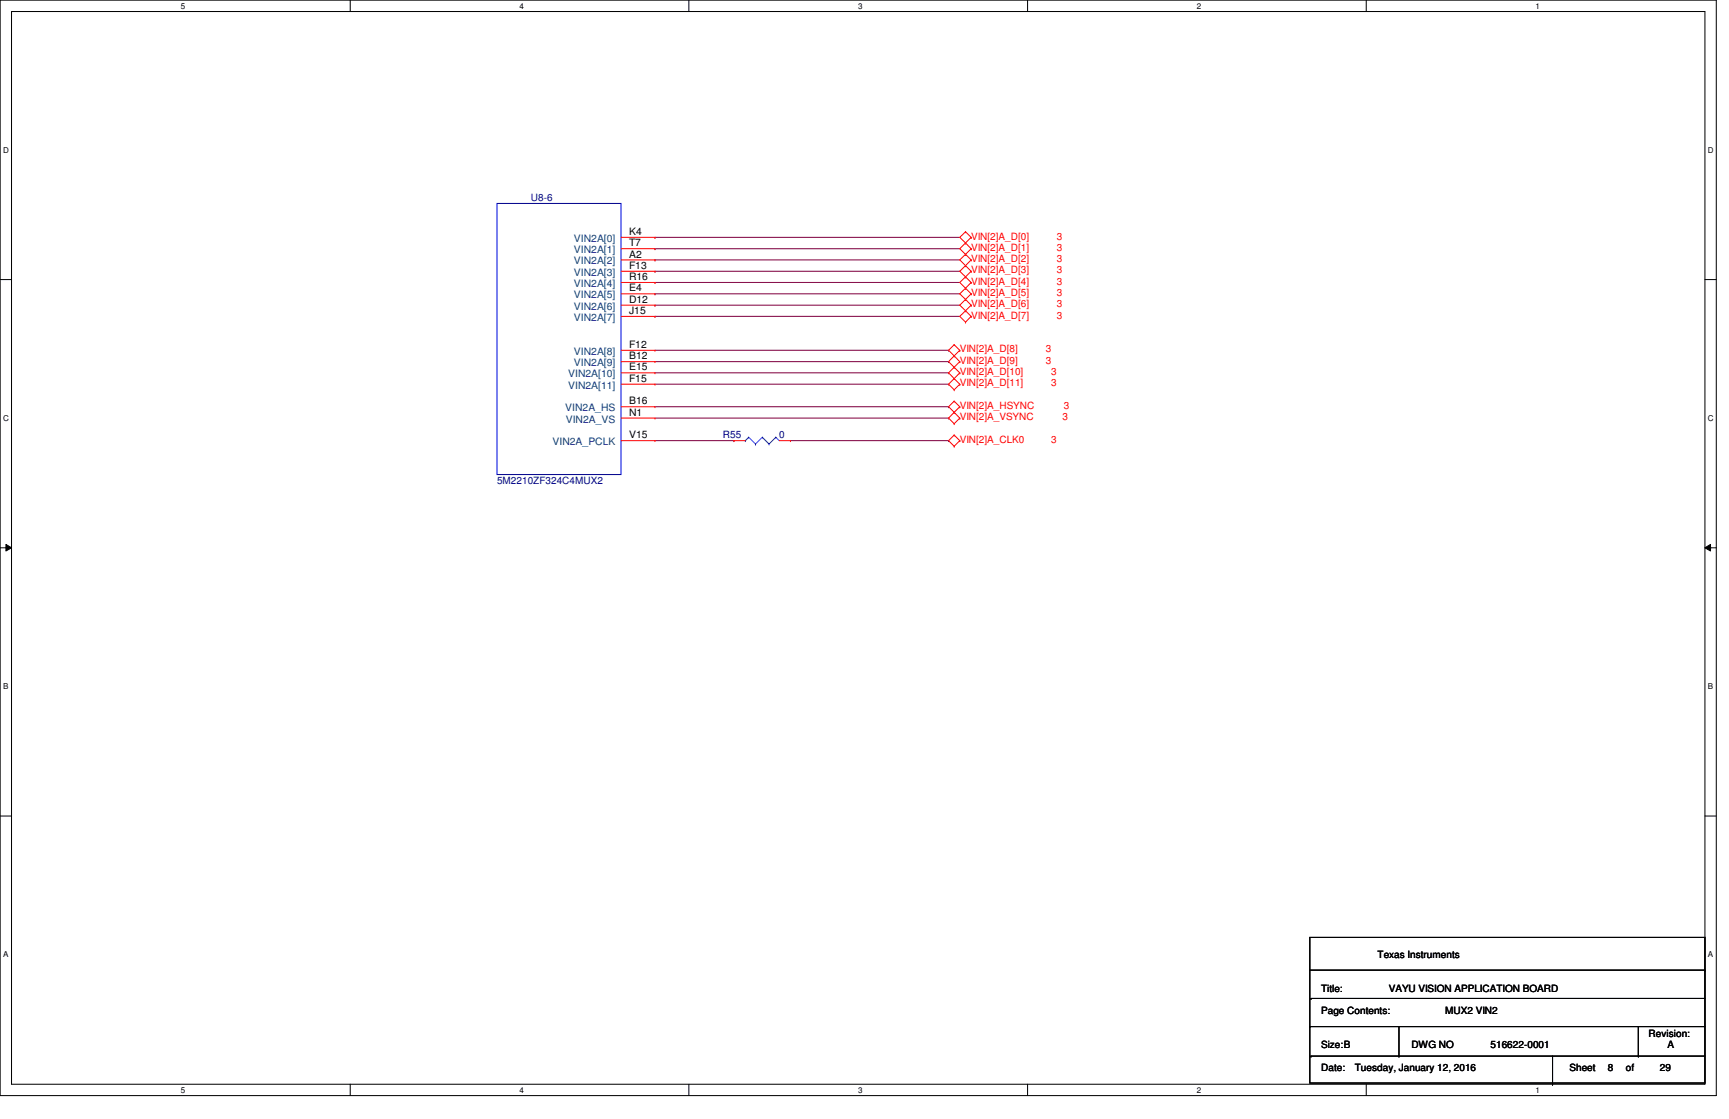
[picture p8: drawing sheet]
<svg xmlns="http://www.w3.org/2000/svg" width="432mm" height="279mm" viewBox="0 0 432 279" stroke-linecap="round" stroke-linejoin="round" font-family="sans-serif">
<path d="M0 0h428.6v273.6h-428.6zM2.9 2.9h422.9v267.8h-422.9z" fill="none" stroke="#000" stroke-width=".25"/>
<g fill="#fff">
<path d="M45.2 .4h1.1v2.2h-1.1z"/>
<path d="M45.2 271.1h1.1v2.2h-1.1z"/>
</g>
<path d="M87.5 0v2.9M87.5 270.7v2.9" fill="none" stroke="#000" stroke-width=".25"/>
<g fill="#fff">
<path d="M129.8 .4h1.1v2.2h-1.1z"/>
<path d="M129.8 271.1h1.1v2.2h-1.1z"/>
</g>
<path d="M172 0v2.9M172 270.7v2.9" fill="none" stroke="#000" stroke-width=".25"/>
<g fill="#fff">
<path d="M214.3 .4h1.1v2.2h-1.1z"/>
<path d="M214.3 271.1h1.1v2.2h-1.1z"/>
</g>
<path d="M256.6 0v2.9M256.6 270.7v2.9" fill="none" stroke="#000" stroke-width=".25"/>
<g fill="#fff">
<path d="M298.9 .4h1.1v2.2h-1.1z"/>
<path d="M298.9 271.1h1.1v2.2h-1.1z"/>
</g>
<path d="M341.2 0v2.9M341.2 270.7v2.9" fill="none" stroke="#000" stroke-width=".25"/>
<g fill="#fff">
<path d="M383.5 .4h1.1v2.2h-1.1z"/>
<path d="M383.5 271.1h1.1v2.2h-1.1z"/>
<path d="M.8 36.3h1.4v2.3h-1.4z"/>
<path d="M426.5 36.3h1.4v2.3h-1.4z"/>
<path d="M.8 103.3h1.4v2.2h-1.4z"/>
<path d="M426.5 103.3h1.4v2.2h-1.4z"/>
</g>
<path d="M0 69.8h2.9M425.8 69.8h2.8" fill="none" stroke="#000" stroke-width=".25"/>
<g fill="#fff">
<path d="M.8 170.2h1.3v2.3h-1.3z"/>
<path d="M426.5 170.2h1.3v2.3h-1.3z"/>
</g>
<path d="M0 136.8h2.9M1.5 135.9l1.4 .9-1.4 .8zM425.8 136.8l1.4-.9v1.7zM425.8 136.8h2.8" fill="none" stroke="#000" stroke-width=".25"/>
<path d="M1.5 135.9l1.4 .9-1.4 .8zM425.8 136.8l1.4-.9v1.7z" fill="#000"/>
<g fill="#fff">
<path d="M.8 237.2h1.3v2.2h-1.3z"/>
<path d="M426.5 237.2h1.3v2.2h-1.3z"/>
</g>
<g fill="none" stroke="#000" stroke-width=".25">
<path d="M0 203.8h2.9M425.8 203.8h2.8M327.1 234.1h98.7v36.3h-98.7zM327.1 256.3h.1M327.1 242.2h98.7M327.1 256.3h98.7M327.4 249.3h.1M327.4 249.3h98.4M349.4 256.3v7.4M409.2 256.3v7.4M425.8 242.2h.1M327.4 263.7h.1"/>
<path d="M327.4 263.7h98.4M349.4 263.7h.1M387.7 270.7h.1M387.7 263.7v7M409.2 263.7h.1"/>
</g>
<g fill="none" stroke="#800040" stroke-width=".25">
<path d="M163.6 59.3h.1M163.6 59.3h76.1M163.6 62.1h.1M163.6 64.9h.1M163.6 67.7h.1M163.6 70.5h.1M163.6 73.4h.1M163.6 76.2h.1M163.6 79h.1M163.6 62.1h76.1M163.6 64.9h76.1M163.6 67.7h76.1"/>
<path d="M163.6 70.5h76.1M163.6 73.4h76.1M163.6 76.2h76.1M163.6 79h76.1M163.6 93.1h73.3M163.6 95.9h73.3M163.6 87.5h73.3M163.6 90.3h73.3M236.9 93.1h.1M236.9 95.9h.1M236.9 87.5h.1M236.9 90.3h.1"/>
<path d="M163.6 101.6h73.3M163.6 104.4h73.3M163.6 110h19.7M183.3 110h.1M197.4 110h39.5M236.9 101.6h.1M236.9 104.4h.1M236.9 110h.1"/>
</g>
<g fill="none" stroke="#f00" stroke-width=".25">
<path d="M155.1 59.3h8.5M163.6 59.3h.1M241.1 57.9h.1M241.1 57.9l-1.4 1.4 1.4 1.4M241.1 57.9l1.4 1.4M242.5 59.3h.1M242.5 59.3l-2.8 2.8 1.4 1.4M155.1 62.1h8.5M155.1 64.9h8.5M155.1 67.7h8.5M155.1 70.5h8.5M155.1 73.4h8.5"/>
<path d="M155.1 76.2h8.5M155.1 79h8.5M163.6 62.1h.1M163.6 64.9h.1M163.6 67.7h.1M163.6 70.5h.1M163.6 73.4h.1M163.6 76.2h.1M163.6 79h.1M241.1 63.5h.1M241.1 66.3h.1M241.1 60.7h.1"/>
<path d="M241.1 69.1h.1M241.1 72h.1M241.1 74.8h.1M241.1 77.6h.1M241.1 63.5l-1.4 1.4 2.8 2.8M241.1 63.5l1.4 1.4M241.1 69.1l-1.4 1.4 2.8 2.9M241.1 69.1l1.4 1.4M241.1 74.8l1.4 1.4M241.1 66.3l-1.4 1.4 1.4 1.4M241.1 60.7l1.4 1.4M241.1 72l-1.4 1.4 1.4 1.4"/>
<path d="M241.1 77.6l-1.4 1.4 1.4 1.4M241.1 77.6l1.4 1.4M242.5 64.9h.1M242.5 70.5h.1M242.5 76.2h.1M242.5 67.7h.1M242.5 62.1h.1M242.5 73.4h.1M242.5 79h.1M242.5 64.9l-1.4 1.4M242.5 70.5l-1.4 1.5M242.5 73.4l-2.8 2.8 1.4 1.4"/>
<path d="M242.5 76.2l-1.4 1.4M242.5 67.7l-1.4 1.4M242.5 62.1l-1.4 1.4M242.5 79l-1.4 1.4M155.1 93.1h8.5M155.1 95.9h8.5M155.1 87.5h8.5M155.1 90.3h8.5M163.6 93.1h.1M163.6 95.9h.1M163.6 87.5h.1M163.6 90.3h.1"/>
<path d="M238.3 91.7h.1M238.3 94.5h.1M238.3 86.1h.1M238.3 88.9h.1M238.3 97.3h.1M238.3 88.9l-1.4 1.4 2.8 2.8M238.3 86.1l-1.4 1.4 1.4 1.4M238.3 86.1l1.4 1.4M238.3 88.9l1.4 1.4M238.3 94.5l-1.4 1.4 1.4 1.4M238.3 94.5l1.4 1.4M239.7 93.1h.1"/>
<path d="M239.7 87.5h.1M239.7 90.3h.1M239.7 95.9h.1M239.7 90.3l-2.8 2.8 1.4 1.4M239.7 93.1l-1.4 1.4M239.7 87.5l-1.4 1.4M239.7 95.9l-1.4 1.4M241.1 80.4h.1M155.1 101.6h8.5M155.1 110h8.5M155.1 104.4h8.5M163.6 101.6h.1"/>
<path d="M163.6 110h.1M163.6 104.4h.1M183.3 110h.1M183.3 110h2.8M194.6 110h2.8M197.4 110h.1M238.3 108.6h.1M238.3 111.4h.1M238.3 103h.1M238.3 100.2h.1M238.3 105.8h.1M238.3 108.6l-1.4 1.4 1.4 1.4"/>
<path d="M238.3 108.6l1.4 1.4M238.3 100.2l-1.4 1.4 1.4 1.4M238.3 100.2l1.4 1.4M238.3 103l-1.4 1.4 1.4 1.4M238.3 103l1.4 1.4M239.7 110h.1M239.7 101.6h.1M239.7 104.4h.1M239.7 110l-1.4 1.4M239.7 101.6l-1.4 1.4M239.7 104.4l-1.4 1.4"/>
</g>
<g fill="none" stroke="#00f" stroke-width=".25">
<path d="M124.1 50.8h31v67.7h-31zM186.1 110h.1M187 109.2h.1M187 109.2l1.7 1.7M187 109.2l-.9 .8M188.7 110.9h.1M190.4 109.2h.1M190.4 109.2l1.7 1.7M190.4 109.2l-1.7 1.7M192.1 110.9h.1M193.8 109.2h.1M193.8 109.2l.8 .8"/>
<path d="M193.8 109.2l-1.7 1.7"/>
</g>
<g font-size="2.5" fill="#000080">
<text x="132.6" y="50.2">U8-6</text>
<text x="180.5" y="109.4">R55</text>
<text x="194.6" y="109.4">0</text>
<text x="124.1" y="120.7">5M2210ZF324C4MUX2</text>
</g>
<g font-size="2.5">
<text x="157.1" y="58.7">K4</text>
<text x="157.1" y="61.5">T7</text>
<text x="157.1" y="64.3">A2</text>
<text x="157.1" y="67.1">F13</text>
<text x="157.1" y="69.9">R16</text>
<text x="157.1" y="72.8">E4</text>
<text x="157.1" y="75.6">D12</text>
<text x="157.1" y="78.4">J15</text>
<text x="157.1" y="86.9">F12</text>
<text x="157.1" y="89.7">B12</text>
<text x="157.1" y="92.5">E15</text>
<text x="157.1" y="95.3">F15</text>
<text x="157.1" y="101">B16</text>
<text x="157.1" y="103.8">N1</text>
<text x="157.1" y="109.4">V15</text>
<text x="344" y="239.1">Texas Instruments</text>
<text x="329.9" y="247.6">Title:</text>
<text x="346.8" y="247.6">VAYU VISION APPLICATION BOARD</text>
<text x="329.9" y="253.2">Page Contents:</text>
<text x="360.9" y="253.2">MUX2 VIN2</text>
<text x="329.9" y="261.7">Size:B</text>
<text x="352.5" y="261.7">DWG NO</text>
<text x="372.2" y="261.7">516622-0001</text>
<text x="411.7" y="258.9">Revision:</text>
<text x="416.5" y="261.7">A</text>
<text x="329.9" y="267.3">Date:</text>
<text x="338.4" y="267.3">Tuesday, January 12, 2016</text>
<text x="392" y="267.3">Sheet</text>
<text x="401.5" y="267.3">8</text>
<text x="406.1" y="267.3">of</text>
<text x="414.5" y="267.3">29</text>
</g>
<g font-size="2.5" fill="#f00">
<text x="242.5" y="59.8">VIN[2]A_D[0]</text>
<text x="263.9" y="59.8">3</text>
<text x="242.5" y="65.4">VIN[2]A_D[2]</text>
<text x="242.5" y="62.7">VIN[2]A_D[1]</text>
<text x="263.9" y="65.4">3</text>
<text x="263.9" y="62.7">3</text>
<text x="242.5" y="71.1">VIN[2]A_D[4]</text>
<text x="242.5" y="68.3">VIN[2]A_D[3]</text>
<text x="263.9" y="71.1">3</text>
<text x="263.9" y="68.3">3</text>
<text x="242.5" y="76.8">VIN[2]A_D[6]</text>
<text x="242.5" y="73.9">VIN[2]A_D[5]</text>
<text x="263.9" y="76.8">3</text>
<text x="263.9" y="73.9">3</text>
<text x="242.5" y="79.5">VIN[2]A_D[7]</text>
<text x="263.9" y="79.5">3</text>
<text x="239.7" y="88">VIN[2]A_D[8]</text>
<text x="261.2" y="88">3</text>
<text x="239.7" y="93.6">VIN[2]A_D[10]</text>
<text x="239.7" y="90.8">VIN[2]A_D[9]</text>
<text x="261.2" y="90.8">3</text>
<text x="262.6" y="93.6">3</text>
<text x="239.7" y="96.5">VIN[2]A_D[11]</text>
<text x="262.6" y="96.5">3</text>
<text x="239.7" y="102.1">VIN[2]A_HSYNC</text>
<text x="239.7" y="104.9">VIN[2]A_VSYNC</text>
<text x="265.3" y="104.9">3</text>
<text x="265.6" y="102.1">3</text>
<text x="239.7" y="110.6">VIN[2]A_CLK0</text>
<text x="262.6" y="110.6">3</text>
</g>
<g font-size="2.5" fill="#004080">
<text x="143.3" y="60.4">VIN2A[0]</text>
<text x="143.3" y="63.2">VIN2A[1]</text>
<text x="143.3" y="66">VIN2A[2]</text>
<text x="143.3" y="68.9">VIN2A[3]</text>
<text x="143.3" y="71.7">VIN2A[4]</text>
<text x="143.3" y="74.5">VIN2A[5]</text>
<text x="143.3" y="77.3">VIN2A[6]</text>
<text x="143.3" y="80.1">VIN2A[7]</text>
<text x="143.3" y="88.6">VIN2A[8]</text>
<text x="141.9" y="94.2">VIN2A[10]</text>
<text x="143.3" y="91.4">VIN2A[9]</text>
<text x="141.9" y="97.1">VIN2A[11]</text>
<text x="141.2" y="102.7">VIN2A_HS</text>
<text x="141.3" y="105.5">VIN2A_VS</text>
<text x="138" y="111.2">VIN2A_PCLK</text>
</g>
<g font-size="2">
<text x="45.2" y="2.2">5</text>
<text x="129.8" y="2.2">4</text>
<text x="214.3" y="2.2">3</text>
<text x="298.9" y="2.2">2</text>
<text x="383.5" y="2.2">1</text>
<text x=".8" y="38.1">D</text>
<text x="426.5" y="38.1">D</text>
<text x=".8" y="105.1">C</text>
<text x="426.5" y="105.1">C</text>
<text x=".8" y="172">B</text>
<text x="426.5" y="172">B</text>
<text x=".8" y="239">A</text>
<text x="426.5" y="239">A</text>
<text x="45.2" y="272.9">5</text>
<text x="129.8" y="272.9">4</text>
<text x="214.3" y="272.9">3</text>
<text x="298.9" y="272.9">2</text>
<text x="383.5" y="272.9">1</text>
</g>
</svg>
